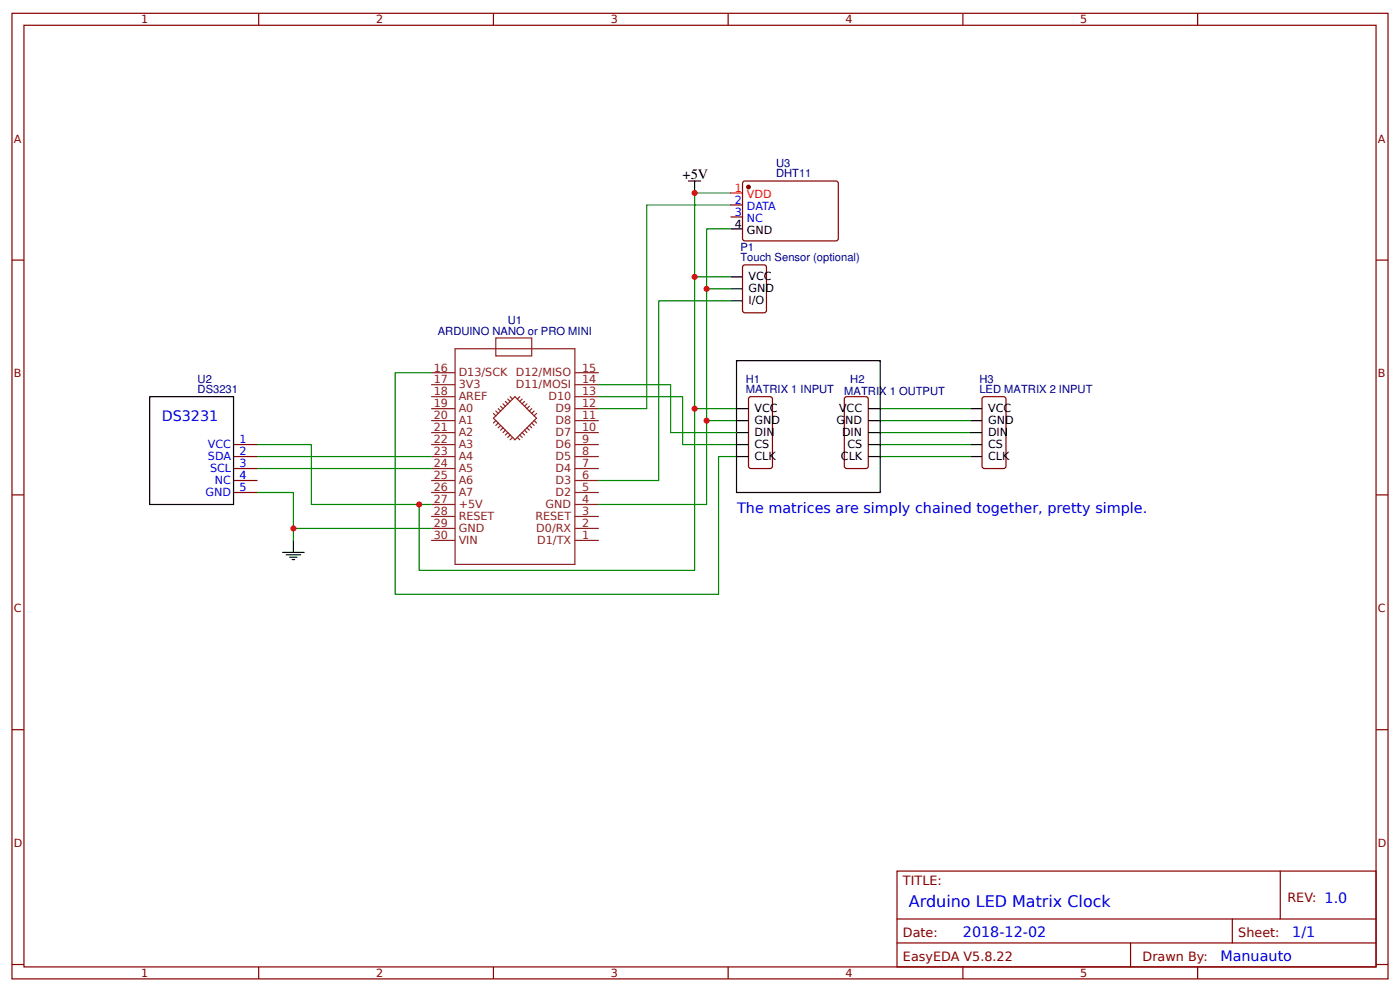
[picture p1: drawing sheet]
<svg xmlns="http://www.w3.org/2000/svg" width="309mm" height="219mm" viewBox="0 0 309 219" stroke-linecap="round" stroke-linejoin="round" font-family="sans-serif">
<g fill="none" stroke="#800" stroke-width=".26">
<path d="M2.6 2.9h304.1v213.3h-304.1zM5.3 5.6h298.7v207.9h-298.7zM57.1 2.9v2.7M109 2.9v2.7M160.9 2.9v2.7M212.7 2.9v2.7M264.6 2.9v2.7M2.6 57.4h2.7M161.4 45.3h2.6M161.4 47.9h2.6M164.3 58.6l4.5-.1 .5 .3v9.8l-.2 .4-4.5 .1-.5-.3-.1-9.8zM164.3 40.1h20.6l.3 .4-.1 12.4-.4 .3-20.4-.1-.3-.4v-12.2z"/>
<path d="M304 57.4h2.7M51.6 98.2h5.3M165.4 87.9l.5-.3h4.2l.5 .3 .1 15-.3 .5-4.5 .1-.5-.3zM186.6 87.9l.5-.3h4.2l.5 .3v15l-.2 .5-4.5 .1-.5-.3zM217 87.9l.5-.3h4.2l.5 .3v15l-.2 .5-4.5 .1-.5-.3zM2.6 109.3h2.7M51.6 100.8h5.3M51.6 103.5h5.3M51.6 106.1h5.3M51.6 108.8h5.3M304 109.3h2.7M2.6 161.2h2.7"/>
<path d="M304 161.2h2.7M198.2 192.4h105.8v21.1h-105.8zM282.8 192.4v10.6M2.6 213h2.7M57.1 213.5v2.7M109 213.5v2.7M160.9 213.5v2.7M198.2 203h105.8M198.2 208.3h105.8M212.7 213.5v2.7M249.8 208.3v5.2M264.6 213.5v2.7"/>
<path d="M272.3 203v5.3M304 213h2.7"/>
</g>
<g fill="none" stroke="#8d2323" stroke-width=".26">
<path d="M100.5 77h26.5v47.6h-26.5zM109.5 74.6h8v4h-8zM95.2 85h5.3M95.2 87.6h5.3M95.2 90.2h5.3M95.2 92.9h5.3M95.2 95.5h5.3M95.2 98.2h5.3M95.2 82.3h5.3M109 92.4l4.8-4.8 4.7 4.8-4.7 4.7zM109 91.3l.5 .5M109.5 90.8l.6 .5"/>
<path d="M109.5 92.9l-.5 .5M110.1 90.2l.5 .6M110.1 93.4l-.6 .6M110.6 89.7l.5 .5M110.6 94l-.5 .5M111.1 89.2l.6 .5M111.1 94.5l-.5 .5M111.7 88.7l.5 .5M111.7 95l-.6 .5M112.2 88.1l.5 .6M112.2 95.5l-.5 .6M112.7 87.6l.5 .5"/>
<path d="M112.7 96.1l-.5 .5M113.2 96.6l-.5 .5M114.3 96.6l.5 .5M114.8 87.6l-.5 .5M114.8 96.1l.6 .5M115.4 95.5l.5 .6M115.4 88.1l-.6 .6M115.9 88.7l-.5 .5M115.9 95l.5 .5M116.4 94.5l.5 .5M116.4 89.2l-.5 .5M116.9 94l.6 .5"/>
<path d="M116.9 89.7l-.5 .5M117.5 93.4l.5 .6M117.5 90.2l-.6 .6M118 92.9l.5 .5M118 90.8l-.5 .5M118.5 91.3l-.5 .5M127 85h5.3M127 87.6h5.3M127 90.2h5.3M127 92.9h5.3M127 95.5h5.3M127 98.2h5.3"/>
<path d="M127 82.3h5.3M95.2 100.8h5.3M95.2 103.5h5.3M95.2 106.1h5.3M95.2 108.8h5.3M95.2 111.4h5.3M95.2 114.1h5.3M95.2 116.7h5.3M95.2 119.4h5.3M127 100.8h5.3M127 103.5h5.3M127 106.1h5.3"/>
<path d="M127 108.8h5.3M127 111.4h5.3M127 114.1h5.3M127 116.7h5.3M127 119.4h5.3"/>
</g>
<g fill="none" stroke="#000" stroke-width=".26">
<path d="M152.1 40h2.7M153.5 40v2.6M161.4 50.6h2.6M161.4 66.4h2.6M161.4 61.1h2.6M161.4 63.8h2.6M162.7 79.7h31.8v29.1h-31.8zM33.1 87.6h18.5v23.8h-18.5zM162.7 90.2h2.7M162.7 92.9h2.7M162.7 95.5h2.7M162.7 98.2h2.7"/>
<path d="M191.8 90.2h2.7M191.8 92.9h2.7M191.8 95.5h2.7M191.8 98.2h2.7M214.3 90.2h2.7M214.3 92.9h2.7M214.3 95.5h2.7M214.3 98.2h2.7M64.8 119.4v2.6M162.7 100.8h2.7M191.8 100.8h2.7M214.3 100.8h2.7"/>
<path d="M62.4 122h4.8M63.2 122.5h3.2M64 123.1h1.6M64.6 123.6h.5"/>
</g>
<g fill="none" stroke="#080" stroke-width=".26">
<path d="M161.4 42.6h-7.9v18.5M161.4 50.6h-5.3v13.2M161.4 45.3h-18.5v44.9h-10.6M161.4 61.1h-7.9v29.1M161.4 63.8h-5.3v29.1M161.4 66.4h-15.9v39.7h-13.2M56.9 98.2h11.9v13.2h23.8M95.2 82.3h-7.9v49h71.4v-30.5h4M132.3 87.6h18.5v10.6h11.9M132.3 85h15.9v10.5h14.5M162.7 90.2h-9.2v35.8h-60.9v-14.6h2.6M162.7 92.9h-6.6v18.5h-23.8"/>
<path d="M194.5 98.2h19.8M194.5 95.5h19.8M194.5 92.9h19.8M194.5 90.2h19.8M56.9 108.8h7.9v7.9h30.4M56.9 100.8h38.3M56.9 103.5h38.3M64.8 116.7v2.7M194.5 100.8h19.8"/>
</g>
<circle cx="165.4" cy="41.3" r=".4" fill="#800" stroke="#800" stroke-width=".26"/>
<path d="M161.4 42.6h2.6" fill="none" stroke="#f00" stroke-width=".26"/>
<g fill="#c00">
<circle cx="153.5" cy="42.6" r=".66"/>
<circle cx="156.1" cy="63.8" r=".66"/>
<circle cx="156.1" cy="92.9" r=".66"/>
<circle cx="64.8" cy="116.7" r=".66"/>
<circle cx="92.6" cy="111.4" r=".66"/>
<circle cx="153.5" cy="90.2" r=".66"/>
<circle cx="153.5" cy="61.1" r=".66"/>
</g>
<text font-size="3.5" fill="#00f" x="200.8" y="200.3">Arduino LED Matrix Clock</text>
<text font-size="3.2" x="150.8" y="39.4">+5V</text>
<g font-size="3.2" fill="#00f">
<text x="35.7" y="92.9">DS3231</text>
<text x="162.9" y="113.3">The matrices are simply chained together, pretty simple.</text>
<text x="212.7" y="206.9">2018-12-02</text>
<text x="285.5" y="206.9">1/1</text>
<text x="269.6" y="212.2">Manuauto</text>
</g>
<g font-size="2.8" fill="#800">
<text x="199.5" y="195.6">TITLE:</text>
<text x="284.4" y="199.3">REV: 1.0</text>
<text x="199.5" y="206.9">Date:</text>
<text x="273.6" y="206.9">Sheet:</text>
<text x="199.5" y="212.2">EasyEDA V5.8.22</text>
<text x="252.4" y="212.2">Drawn By:</text>
</g>
<g font-size="2.5" fill="#800">
<text x="31.2" y="5.2">1</text>
<text x="83.1" y="5.2">2</text>
<text x="134.9" y="5.2">3</text>
<text x="186.8" y="5.2">4</text>
<text x="238.7" y="5.2">5</text>
<text x="3" y="31.5">A</text>
<text x="304.4" y="31.5">A</text>
<text x="3" y="83.4">B</text>
<text x="304.4" y="83.4">B</text>
<text x="3" y="135.2">C</text>
<text x="304.4" y="135.2">C</text>
<text x="3" y="187.1">D</text>
<text x="304.4" y="187.1">D</text>
<text x="31.2" y="215.8">1</text>
<text x="83.1" y="215.8">2</text>
<text x="134.9" y="215.8">3</text>
<text x="186.8" y="215.8">4</text>
<text x="238.7" y="215.8">5</text>
</g>
<g font-size="2.5" fill="#000080">
<text x="171.5" y="39.2">DHT11</text>
<text x="171.5" y="36.9">U3</text>
<text x="163.6" y="57.7">Touch Sensor (optional)</text>
<text x="163.6" y="55.4">P1</text>
<text x="112.2" y="71.5">U1</text>
<text x="96.7" y="74">ARDUINO NANO or PRO MINI</text>
<text x="43.7" y="86.8">DS3231</text>
<text x="43.7" y="84.5">U2</text>
<text x="164.8" y="86.8">MATRIX 1 INPUT</text>
<text x="164.8" y="84.5">H1</text>
<text x="186.5" y="87.2">MATRIX 1 OUTPUT</text>
<text x="187.9" y="84.5">H2</text>
<text x="216.4" y="86.8">LED MATRIX 2 INPUT</text>
<text x="216.4" y="84.5">H3</text>
</g>
<g font-size="2.5" fill="#f00">
<text x="162.3" y="42.4">1</text>
<text x="165" y="43.7">VDD</text>
</g>
<g font-size="2.5" fill="#00f">
<text x="162.3" y="45">2</text>
<text x="162.3" y="47.7">3</text>
<text x="165" y="46.3">DATA</text>
<text x="165" y="49">NC</text>
<text x="45.9" y="99">VCC</text>
<text x="46" y="101.6">SDA</text>
<text x="52.9" y="97.9">1</text>
<text x="52.9" y="100.6">2</text>
<text x="46.4" y="104.3">SCL</text>
<text x="47.5" y="106.9">NC</text>
<text x="52.9" y="103.2">3</text>
<text x="52.9" y="105.9">4</text>
<text x="45.4" y="109.6">GND</text>
<text x="52.9" y="108.5">5</text>
</g>
<g font-size="2.5">
<text x="162.3" y="50.3">4</text>
<text x="165" y="51.6">GND</text>
<text x="165.4" y="61.9">VCC</text>
<text x="165.4" y="64.6">GND</text>
<text x="165.4" y="67.2">I/O</text>
<text x="166.7" y="91">VCC</text>
<text x="166.7" y="93.7">GND</text>
<text x="184.8" y="93.7">GND</text>
<text x="185.4" y="91">VCC</text>
<text x="218.3" y="91">VCC</text>
<text x="218.3" y="93.7">GND</text>
<text x="166.7" y="96.3">DIN</text>
<text x="166.7" y="99">CS</text>
<text x="166.7" y="101.6">CLK</text>
<text x="185.8" y="101.6">CLK</text>
<text x="186" y="96.3">DIN</text>
<text x="187.2" y="99">CS</text>
<text x="218.3" y="96.3">DIN</text>
<text x="218.3" y="99">CS</text>
<text x="218.3" y="101.6">CLK</text>
</g>
<g font-size="2.5" fill="#8d2323">
<text x="95.8" y="82">16</text>
<text x="101.3" y="83.1">D13/SCK</text>
<text x="114" y="83.1">D12/MISO</text>
<text x="128.6" y="82">15</text>
<text x="95.8" y="90">19</text>
<text x="95.8" y="87.3">18</text>
<text x="95.8" y="84.7">17</text>
<text x="101.3" y="88.4">AREF</text>
<text x="101.3" y="85.8">3V3</text>
<text x="114" y="85.8">D11/MOSI</text>
<text x="121.2" y="88.4">D10</text>
<text x="128.6" y="84.7">14</text>
<text x="128.6" y="87.3">13</text>
<text x="128.6" y="90">12</text>
<text x="95.8" y="95.3">21</text>
<text x="95.8" y="92.6">20</text>
<text x="101.3" y="93.7">A1</text>
<text x="101.3" y="91">A0</text>
<text x="122.7" y="91">D9</text>
<text x="122.7" y="93.7">D8</text>
<text x="128.6" y="92.6">11</text>
<text x="128.6" y="95.3">10</text>
<text x="95.8" y="100.6">23</text>
<text x="95.8" y="97.9">22</text>
<text x="101.3" y="101.6">A4</text>
<text x="101.3" y="99">A3</text>
<text x="101.3" y="96.3">A2</text>
<text x="122.7" y="96.3">D7</text>
<text x="122.7" y="99">D6</text>
<text x="122.7" y="101.6">D5</text>
<text x="128.6" y="97.9">9</text>
<text x="128.6" y="100.6">8</text>
<text x="95.8" y="105.9">25</text>
<text x="95.8" y="103.2">24</text>
<text x="101.3" y="106.9">A6</text>
<text x="101.3" y="104.3">A5</text>
<text x="122.7" y="104.3">D4</text>
<text x="122.7" y="106.9">D3</text>
<text x="128.6" y="103.2">7</text>
<text x="128.6" y="105.9">6</text>
<text x="95.8" y="113.8">28</text>
<text x="95.8" y="111.2">27</text>
<text x="95.8" y="108.5">26</text>
<text x="101.3" y="112.2">+5V</text>
<text x="101.3" y="109.6">A7</text>
<text x="120.5" y="112.2">GND</text>
<text x="122.7" y="109.6">D2</text>
<text x="128.6" y="108.5">5</text>
<text x="128.6" y="111.2">4</text>
<text x="128.6" y="113.8">3</text>
<text x="95.8" y="119.1">30</text>
<text x="95.8" y="116.4">29</text>
<text x="101.3" y="117.5">GND</text>
<text x="101.3" y="114.9">RESET</text>
<text x="118.3" y="114.9">RESET</text>
<text x="118.5" y="117.5">D0/RX</text>
<text x="128.6" y="116.4">2</text>
<text x="128.6" y="119.1">1</text>
<text x="101.3" y="120.1">VIN</text>
<text x="118.7" y="120.1">D1/TX</text>
</g>
</svg>
